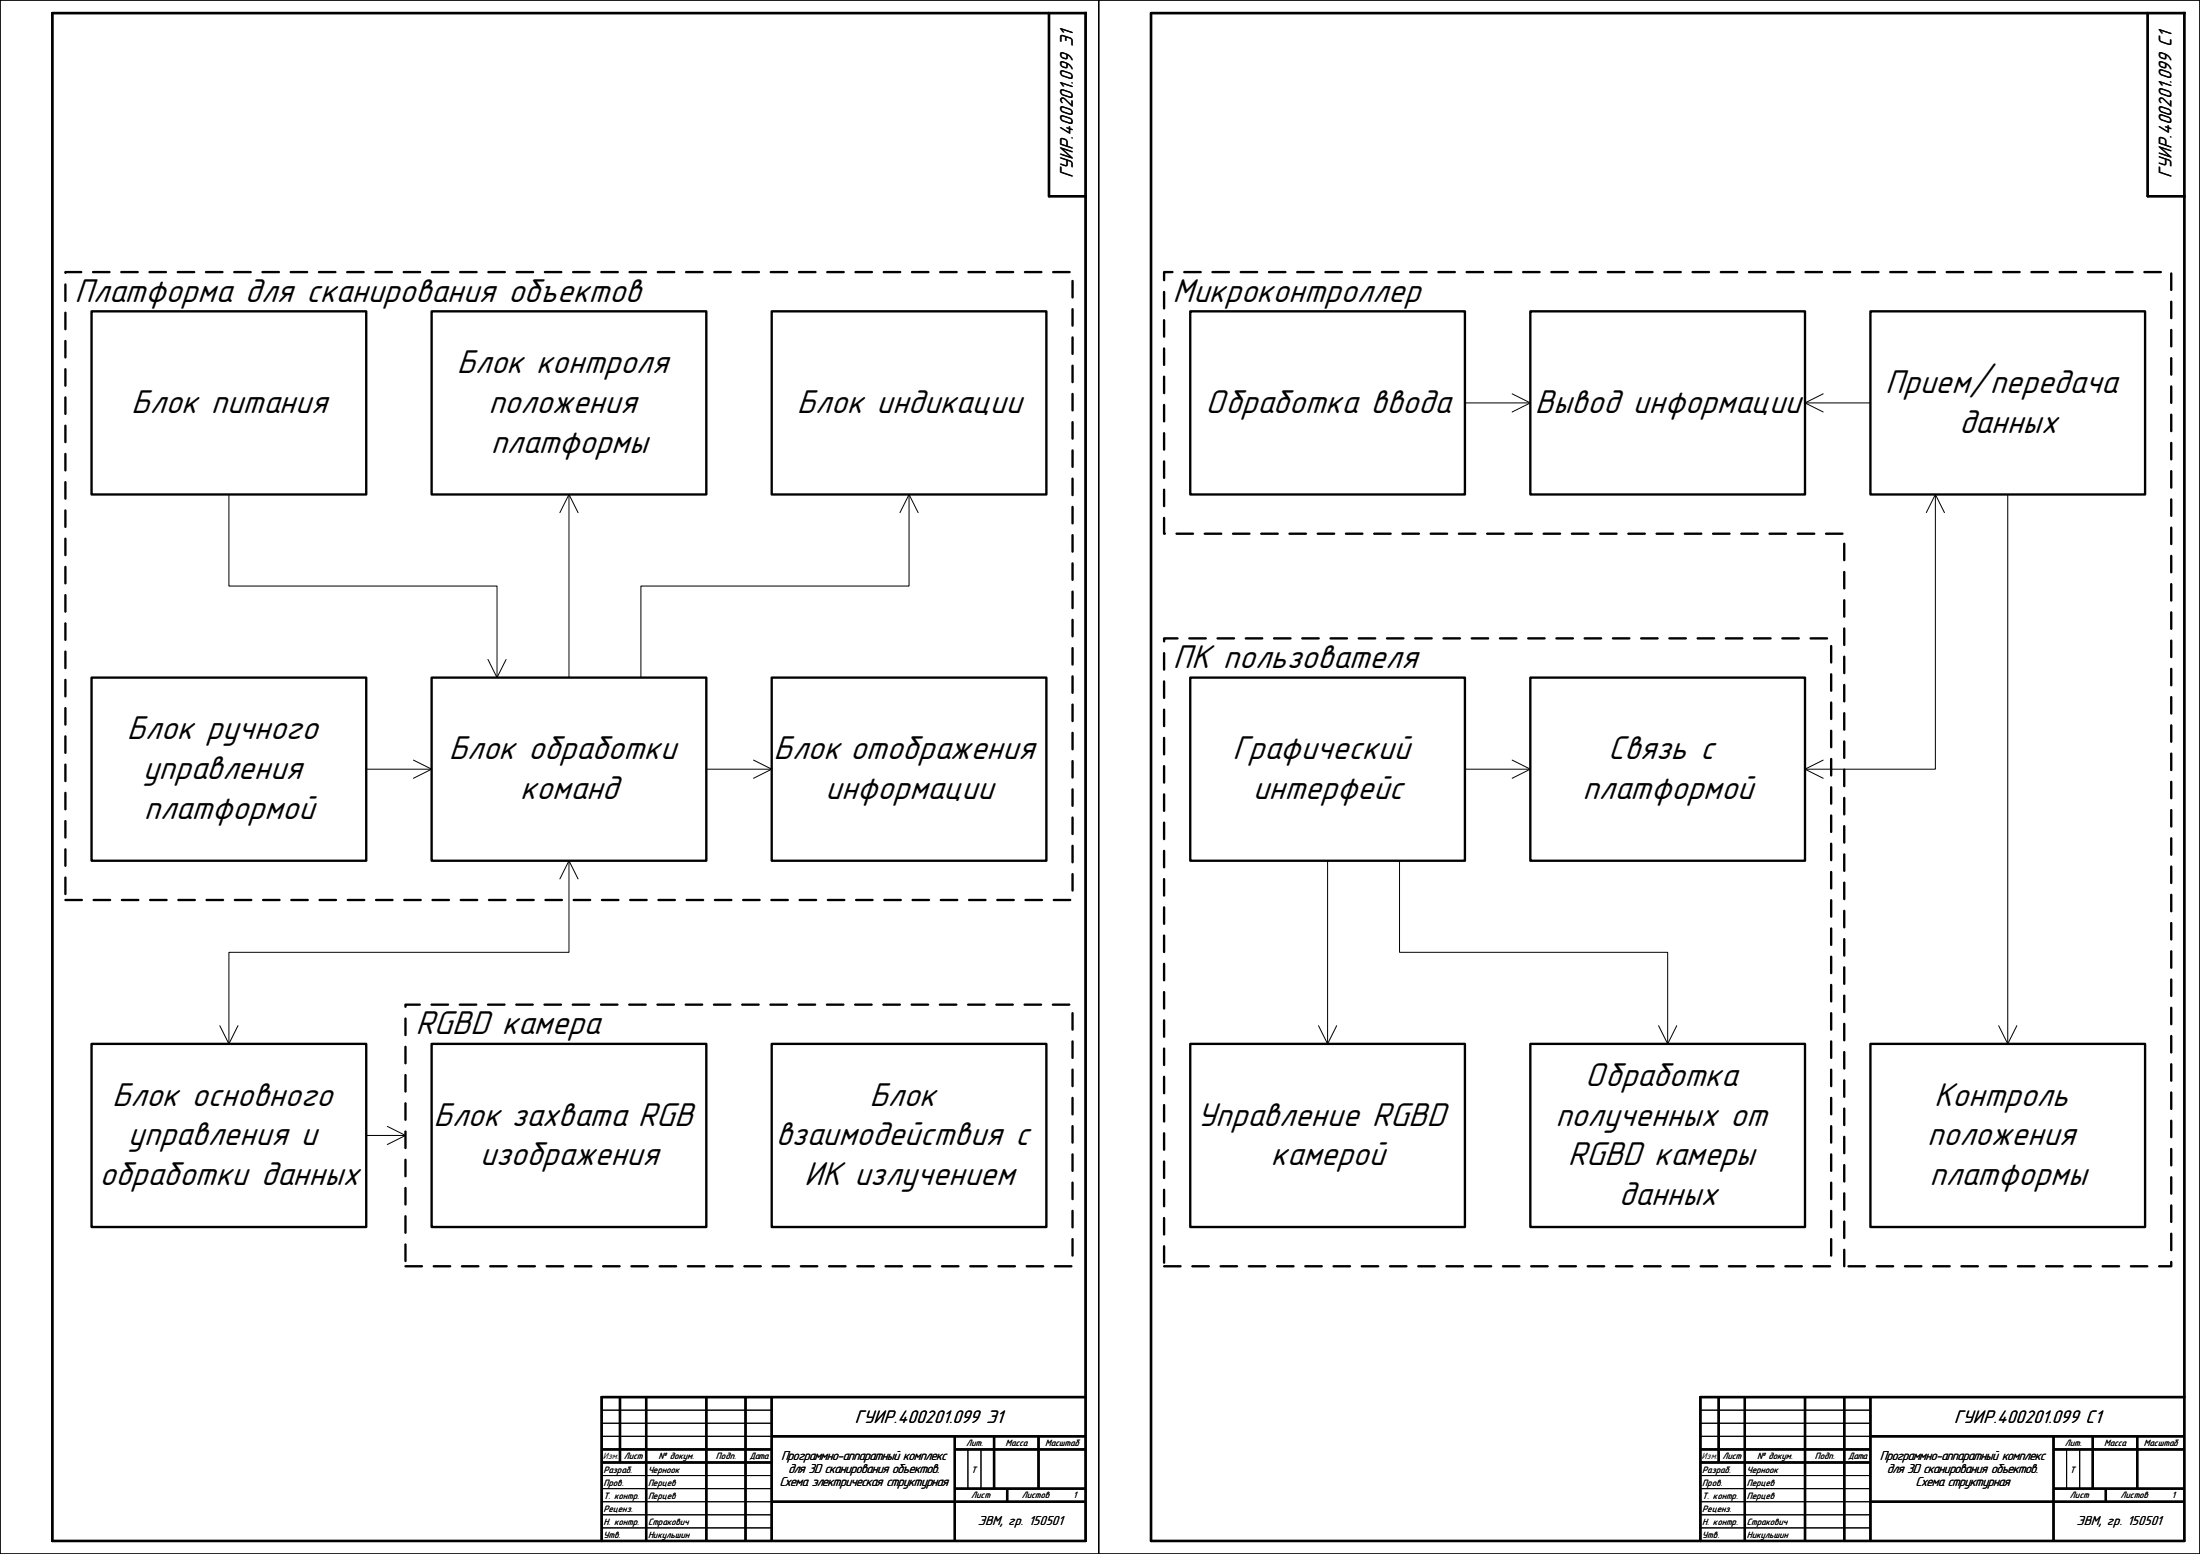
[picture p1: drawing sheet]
<svg xmlns="http://www.w3.org/2000/svg" width="841mm" height="594mm" viewBox="0 0 841 594" stroke-linecap="round" stroke-linejoin="round" font-family="sans-serif">
<g fill="none" stroke="#000" stroke-width=".38">
<path d="M0 0h841v594h-841zM0 0h420v594h-420zM420 0h421v594h-421zM230 539h65M650 539h65M230 544h65M230 549h65M370 554v15M375 554v15M650 544h65M650 549h65M790 554v15"/>
<path d="M795 554v15M230 564h65M230 569h65M230 574h65M230 579h65M650 564h65M650 569h65M650 574h65M650 579h65M230 584h65M650 584h65"/>
</g>
<path d="M445 244h255v240h-255z" fill="none" stroke="#000" stroke-width=".9" stroke-dasharray="6.3 4.5"/>
<path d="M20 5h395v584h-395zM401 5v70h14M440 5h395v584h-395zM821 5v70h14M415 534h-185v55M835 534h-185v55" fill="none" stroke="#000" stroke-width=".9"/>
<g fill="none" stroke="#000" stroke-width=".9" stroke-linecap="butt">
<path d="M237 534v25M247 534v55M270 534v55M285 534v55M295 534v55M657 534v25M667 534v55M690 534v55M705 534v55M715 534v55M230 554h65M230 559h65"/>
<path d="M295 549h120M365 549v40M365 554h50M380 549v20M397 549v20M650 554h65M650 559h65M715 549h120M785 554h50M785 549v40M800 549v20M817 549v20"/>
<path d="M295 574h120M365 569h50M385 569v5M715 574h120M785 569h50M805 569v5"/>
</g>
<path d="M295 119h105v70h-105z" fill-rule="evenodd" fill="#fff"/>
<path d="M295 119h105v70h-105z" fill="none" stroke="#000" stroke-width=".9"/>
<path d="M165 119h105v70h-105z" fill-rule="evenodd" fill="#fff"/>
<path d="M165 119h105v70h-105z" fill="none" stroke="#000" stroke-width=".9"/>
<path d="M133.3 179h-45.8v45h102.5v35M344 196l3.5-7 3.5 7M347.5 189v35h-102.5v35M186.5 252l3.5 7 3.5-7" fill="none" stroke="#000" stroke-width=".38"/>
<path d="M295 259h105v70h-105z" fill-rule="evenodd" fill="#fff"/>
<path d="M295 259h105v70h-105z" fill="none" stroke="#000" stroke-width=".9"/>
<path d="M165 259h105v70h-105z" fill-rule="evenodd" fill="#fff"/>
<path d="M165 259h105v70h-105z" fill="none" stroke="#000" stroke-width=".9"/>
<path d="M35 259h105v70h-105z" fill-rule="evenodd" fill="#fff"/>
<path d="M35 259h105v70h-105z" fill="none" stroke="#000" stroke-width=".9"/>
<path d="M140 294h25M158.1 290.5l6.9 3.5-6.9 3.5M270 294h25M288.1 290.5l6.9 3.5-6.9 3.5" fill="none" stroke="#000" stroke-width=".38"/>
<path d="M295 399h105v70h-105z" fill-rule="evenodd" fill="#fff"/>
<path d="M295 399h105v70h-105z" fill="none" stroke="#000" stroke-width=".9"/>
<path d="M165 399h105v70h-105z" fill-rule="evenodd" fill="#fff"/>
<path d="M165 399h105v70h-105z" fill="none" stroke="#000" stroke-width=".9"/>
<path d="M35 399h105v70h-105z" fill-rule="evenodd" fill="#fff"/>
<path d="M35 399h105v70h-105z" fill="none" stroke="#000" stroke-width=".9"/>
<path d="M214 196l3.5-7 3.5 7M217.5 189v70M214 336l3.5-7 3.5 7M217.5 329v35h-130v35M84 392l3.5 7 3.5-7M140 434h15M148.1 430.5l6.9 3.5-6.9 3.5" fill="none" stroke="#000" stroke-width=".38"/>
<path d="M25 104h385v240h-385zM155 384h255v100h-255z" fill="none" stroke="#000" stroke-width=".9" stroke-dasharray="6.3 4.5"/>
<path d="M715 399h105v70h-105z" fill-rule="evenodd" fill="#fff"/>
<path d="M715 399h105v70h-105z" fill="none" stroke="#000" stroke-width=".9"/>
<path d="M585 119h105v70h-105z" fill-rule="evenodd" fill="#fff"/>
<path d="M585 119h105v70h-105z" fill="none" stroke="#000" stroke-width=".9"/>
<path d="M578.1 150.5l6.9 3.5-6.9 3.5M585 154h-30v5" fill="none" stroke="#000" stroke-width=".38"/>
<path d="M455 119h105v70h-105z" fill-rule="evenodd" fill="#fff"/>
<path d="M455 119h105v70h-105z" fill="none" stroke="#000" stroke-width=".9"/>
<path d="M715 119h105v70h-105z" fill-rule="evenodd" fill="#fff"/>
<path d="M715 119h105v70h-105z" fill="none" stroke="#000" stroke-width=".9"/>
<path d="M585 259h105v70h-105z" fill-rule="evenodd" fill="#fff"/>
<path d="M585 259h105v70h-105z" fill="none" stroke="#000" stroke-width=".9"/>
<path d="M455 259h105v70h-105z" fill-rule="evenodd" fill="#fff"/>
<path d="M455 259h105v70h-105z" fill="none" stroke="#000" stroke-width=".9"/>
<path d="M736.4 196l3.4-7 3.5 7M739.8 189v105h-49.8M560 294h25M578.1 290.5l6.9 3.5-6.9 3.5M697 290.5l-7 3.5 7 3.5" fill="none" stroke="#000" stroke-width=".38"/>
<path d="M585 399h105v70h-105z" fill-rule="evenodd" fill="#fff"/>
<path d="M585 399h105v70h-105z" fill="none" stroke="#000" stroke-width=".9"/>
<path d="M455 399h105v70h-105z" fill-rule="evenodd" fill="#fff"/>
<path d="M455 399h105v70h-105z" fill="none" stroke="#000" stroke-width=".9"/>
<path d="M690 154h25M697 150.5l-7 3.5 7 3.5M535 329v35h102.5v35M634 392l3.5 7 3.5-7" fill="none" stroke="#000" stroke-width=".38"/>
<path d="M35 119h105v70h-105z" fill-rule="evenodd" fill="#fff"/>
<path d="M35 119h105v70h-105z" fill="none" stroke="#000" stroke-width=".9"/>
<path d="M767.5 189v210M507.5 329v70M504 392l3.5 7 3.5-7M764 392l3.5 7 3.5-7" fill="none" stroke="#000" stroke-width=".38"/>
<path d="M445 104h385v380h-125v-280h-260z" fill="none" stroke="#000" stroke-width=".9" stroke-dasharray="6.3 4.5"/>
<g font-size="13.4">
<text x="28.5" y="115.3">Платформа для сканирования объектов</text>
<text x="448.3" y="115.3">Микроконтроллер</text>
<text x="174.6" y="142.6">Блок контроля</text>
<text x="720.7" y="150.2">Прием/передача</text>
<text x="50.2" y="157.8">Блок питания</text>
<text x="186.7" y="157.8">положения</text>
<text x="304.6" y="157.8">Блок индикации</text>
<text x="460.8" y="157.8">Обработка ввода</text>
<text x="586.8" y="157.8">Вывод информации</text>
<text x="748.9" y="165.4">данных</text>
<text x="187.6" y="173.1">платформы</text>
<text x="448.4" y="255.3">ПК пользователя</text>
<text x="48.5" y="282.6">Блок ручного</text>
<text x="171.5" y="290.2">Блок обработки</text>
<text x="295.7" y="290.2">Блок отображения</text>
<text x="471.1" y="290.2">Графический</text>
<text x="614.8" y="290.2">Связь с</text>
<text x="54.6" y="297.8">управления</text>
<text x="198.9" y="305.5">команд</text>
<text x="315.4" y="305.5">информации</text>
<text x="478.9" y="305.5">интерфейс</text>
<text x="605" y="305.5">платформой</text>
<text x="55" y="313.1">платформой</text>
<text x="158.9" y="395.3">RGBD камера</text>
<text x="606" y="415">Обработка</text>
<text x="42.8" y="422.6">Блок основного</text>
<text x="332.3" y="422.6">Блок</text>
<text x="739.3" y="422.6">Контроль</text>
<text x="165.7" y="430.2">Блок захвата RGB</text>
<text x="457.6" y="430.2">Управление RGBD</text>
<text x="594.6" y="430.2">полученных от</text>
<text x="48.9" y="437.8">управления и</text>
<text x="296.6" y="437.8">взаимодействия с</text>
<text x="736.7" y="437.8">положения</text>
<text x="183.5" y="445.5">изображения</text>
<text x="485.8" y="445.5">камерой</text>
<text x="599.3" y="445.5">RGBD камеры</text>
<text x="38.1" y="453.1">обработки данных</text>
<text x="307.4" y="453.1">ИК излучением</text>
<text x="737.6" y="453.1">платформы</text>
<text x="618.9" y="460.7">данных</text>
</g>
<g font-size="7.4">
<text x="410.1" y="68.2" transform="rotate(-90 410.1 68.2)">ГУИР.400201.099 Э1</text>
<text x="830.1" y="68" transform="rotate(-90 830.1 68)">ГУИР.400201.099 С1</text>
<text x="326.8" y="544">ГУИР.400201.099 Э1</text>
<text x="747.1" y="544">ГУИР.400201.099 С1</text>
</g>
<g font-size="5.3">
<text x="298.6" y="558.1">Программно-аппаратный комплекс</text>
<text x="301.2" y="563.1">для 3D сканирования объектов.</text>
<text x="718.6" y="558.1">Программно-аппаратный комплекс</text>
<text x="721.3" y="563.1">для 3D сканирования объектов.</text>
<text x="297.9" y="568.1">Схема электрическая структурная</text>
<text x="732.2" y="568.1">Схема структурная</text>
<text x="373.8" y="583">ЭВМ, гр. 150501</text>
<text x="793.8" y="583">ЭВМ, гр. 150501</text>
</g>
<g font-size="3.7">
<text x="230.5" y="557.6">Изм.</text>
<text x="238.4" y="557.6">Лист</text>
<text x="251.7" y="557.6">№ докум.</text>
<text x="273.7" y="557.6">Подп.</text>
<text x="286.5" y="557.6">Дата</text>
<text x="369.3" y="552.6">Лит.</text>
<text x="384.3" y="552.6">Масса</text>
<text x="399.6" y="552.6">Масштаб</text>
<text x="650.5" y="557.6">Изм.</text>
<text x="658.4" y="557.6">Лист</text>
<text x="671.7" y="557.6">№ докум.</text>
<text x="693.7" y="557.6">Подп.</text>
<text x="706.6" y="557.6">Дата</text>
<text x="789.3" y="552.6">Лит.</text>
<text x="804.4" y="552.6">Масса</text>
<text x="819.6" y="552.6">Масштаб</text>
<text x="230.7" y="562.9">Разраб.</text>
<text x="247.7" y="562.9">Черноок</text>
<text x="371.2" y="562.9">Т</text>
<text x="650.7" y="562.9">Разраб.</text>
<text x="667.7" y="562.9">Черноок</text>
<text x="791.2" y="562.9">Т</text>
<text x="230.7" y="567.9">Пров.</text>
<text x="247.7" y="567.9">Перцев</text>
<text x="650.7" y="567.9">Пров.</text>
<text x="667.7" y="567.9">Перцев</text>
<text x="230.7" y="572.9">Т. контр.</text>
<text x="247.7" y="572.9">Перцев</text>
<text x="371.3" y="572.8">Лист</text>
<text x="390.6" y="572.8">Листов</text>
<text x="410.2" y="572.8">1</text>
<text x="650.7" y="572.9">Т. контр.</text>
<text x="667.7" y="572.9">Перцев</text>
<text x="791.3" y="572.8">Лист</text>
<text x="810.6" y="572.8">Листов</text>
<text x="830.3" y="572.8">1</text>
<text x="230.7" y="577.9">Реценз.</text>
<text x="650.7" y="577.9">Реценз.</text>
<text x="230.7" y="582.9">Н. контр.</text>
<text x="230.7" y="587.9">Утв.</text>
<text x="247.7" y="582.9">Стракович</text>
<text x="247.7" y="587.9">Никульшин</text>
<text x="650.7" y="582.9">Н. контр.</text>
<text x="650.7" y="587.9">Утв.</text>
<text x="667.7" y="582.9">Стракович</text>
<text x="667.7" y="587.9">Никульшин</text>
</g>
</svg>
